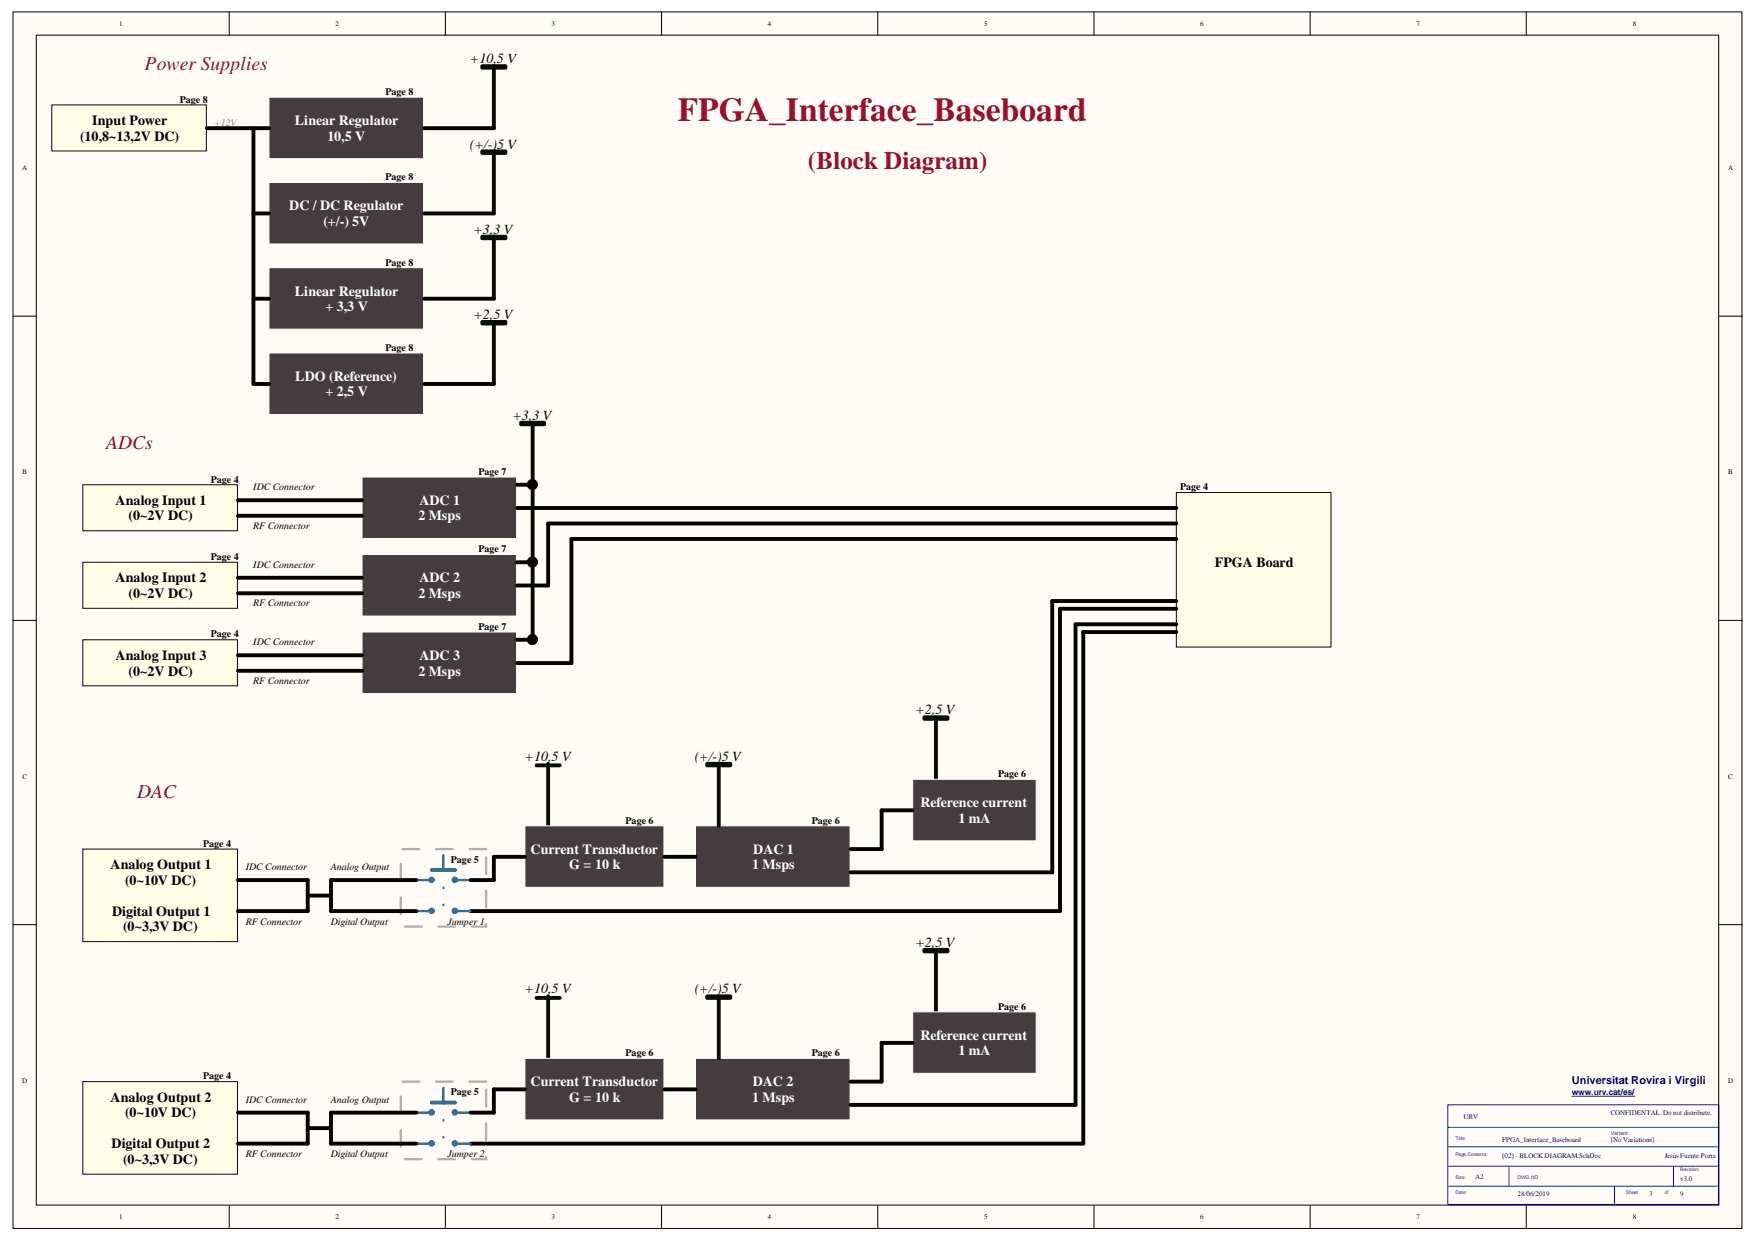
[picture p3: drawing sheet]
<svg xmlns="http://www.w3.org/2000/svg" width="297mm" height="210mm" viewBox="0 0 297 210" stroke-linecap="round" stroke-linejoin="round" font-family="sans-serif">
<g fill="#fffcf8" stroke="#000" stroke-width=".17">
<path d="M2.2 2h292.1v205.4h-292.1z"/>
<path d="M6.1 5.9h284.3v197.6h-284.3z"/>
</g>
<g fill="none" stroke="#000" stroke-width=".17">
<path d="M38.7 2v3.9M75.3 2v3.9M111.8 2v3.9M148.3 2v3.9M184.8 2v3.9M221.4 2v3.9M257.9 2v3.9M2.2 53.4h3.9M290.5 53.4h3.9M2.2 104.8h3.9M290.5 104.8h3.9M2.2 156.1h3.9"/>
<path d="M290.5 156.1h3.9M38.7 203.6v3.9M75.3 203.6v3.9M111.8 203.6v3.9M148.3 203.6v3.9M184.8 203.6v3.9M221.4 203.6v3.9M257.9 203.6v3.9"/>
</g>
<path d="M14 143.4h26.1v15.6h-26.1z" fill="#ffffe8" stroke="#080d02" stroke-width=".17"/>
<path d="M244.6 186.6h45.8v16.8h-45.8zM244.6 190.4h45.9M244.6 196.9h45.9M244.8 193.6h45.7M255 196.9v3.4M282.8 196.9v3.4M244.8 200.3h45.7M272.8 200.3v3.3" fill="none" stroke="#00f" stroke-width=".17"/>
<path d="M198.8 83.2h26.1v26.1h-26.1z" fill="#ffffe8" stroke="#080d02" stroke-width=".17"/>
<path d="M265.6 185.1h10.6" fill="none" stroke="#000080" stroke-width=".17"/>
<path d="M8.8 17.7h26.1v7.8h-26.1z" fill="#ffffe8" stroke="#080d02" stroke-width=".17"/>
<path d="M45.4 16.4h26.2v10.4h-26.2z" fill="#443c3e" stroke="#fff" stroke-width=".17"/>
<path d="M81.5 11.2h3.9M81.5 11.4h3.9M83.4 11.2v10.4" fill="none" stroke="#080d02" stroke-width=".66"/>
<path d="M35 21.6h10.4M71.7 21.6h11.7" fill="none" stroke="#000" stroke-width=".66"/>
<path d="M45.4 30.8h26.2v10.4h-26.2z" fill="#443c3e" stroke="#fff" stroke-width=".17"/>
<path d="M81.5 25.6h3.9M81.5 25.8h3.9M83.4 25.6v10.4" fill="none" stroke="#080d02" stroke-width=".66"/>
<path d="M71.7 36h11.7" fill="none" stroke="#000" stroke-width=".66"/>
<path d="M45.4 45.2h26.2v10.4h-26.2z" fill="#443c3e" stroke="#fff" stroke-width=".17"/>
<path d="M81.5 40h3.9M83.4 40v10.4M81.5 40.2h3.9" fill="none" stroke="#080d02" stroke-width=".66"/>
<path d="M42.8 21.6v43.2M42.8 36h2.6M42.8 50.4h2.6M71.7 50.4h11.7" fill="none" stroke="#000" stroke-width=".66"/>
<path d="M45.4 59.6h26.2v10.4h-26.2z" fill="#443c3e" stroke="#fff" stroke-width=".17"/>
<path d="M81.5 54.4h3.9M81.5 54.6h3.9M83.4 54.4v10.4" fill="none" stroke="#080d02" stroke-width=".66"/>
<path d="M42.8 64.8h2.6M71.7 64.8h11.7" fill="none" stroke="#000" stroke-width=".66"/>
<g fill="#ffffe8" stroke="#080d02" stroke-width=".17">
<path d="M14 81.9h26.1v7.7h-26.1z"/>
<path d="M14 94.9h26.1v7.8h-26.1z"/>
<path d="M14 108h26.1v7.8h-26.1z"/>
</g>
<path d="M61.2 80.5h26.1v10.4h-26.1z" fill="#443c3e" stroke="#fff" stroke-width=".17"/>
<path d="M87.4 85.8h111.4" fill="none" stroke="#000" stroke-width=".66"/>
<path d="M61.2 93.6h26.1v10.4h-26.1z" fill="#443c3e" stroke="#fff" stroke-width=".17"/>
<path d="M87.4 98.9h5.2" fill="none" stroke="#000" stroke-width=".66"/>
<path d="M61.2 106.7h26.1v10.4h-26.1z" fill="#443c3e" stroke="#fff" stroke-width=".17"/>
<path d="M87.4 112h9.1" fill="none" stroke="#000" stroke-width=".66"/>
<path d="M117.5 139.5h26.1v10.3h-26.1z" fill="#443c3e" stroke="#fff" stroke-width=".17"/>
<path d="M40.2 84.5h21M40.2 87.1h21M40.2 97.6h21M198.8 88.4h-106.2v10.5M198.8 91h-102.3v21M40.2 100.2h21M40.2 110.7h21M40.2 113.3h21" fill="none" stroke="#000" stroke-width=".66"/>
<path d="M156.2 121.1h3.9M156.2 121.4h3.9M158.1 121.1v10.5" fill="none" stroke="#080d02" stroke-width=".66"/>
<path d="M154.2 131.6h20.9v10.4h-20.9z" fill="#443c3e" stroke="#fff" stroke-width=".17"/>
<path d="M154.2 136.8h-5.2v6.6h-5.3" fill="none" stroke="#000" stroke-width=".66"/>
<path d="M92.6 129v10.5" fill="none" stroke="#080d02" stroke-width=".66"/>
<path d="M88.7 139.5h23.5v10.3h-23.5z" fill="#443c3e" stroke="#fff" stroke-width=".17"/>
<path d="M90.7 129.2h3.9M119.5 129.2h3.9M119.5 129h3.9M121.4 129v10.5" fill="none" stroke="#080d02" stroke-width=".66"/>
<path d="M40.2 148.6h11.8v5.3h-11.8M52 151.2h3.9M70.3 148.6h-14.4v5.3h14.4M79.5 153.9h99.6M88.7 144.7h-5.3v3.9h-3.9M112.3 144.7h5.2M143.7 147.3h34.1" fill="none" stroke="#000" stroke-width=".66"/>
<path d="M73 146.9h3.9" fill="none" stroke="#0075ad" stroke-width=".66"/>
<path d="M70.3 148.6h2.7M70.3 153.9h2.7M74.9 144.4v2.5M76.9 148.6h2.6M76.9 153.9h2.6" fill="none" stroke="#0075ad" stroke-width=".39"/>
<g fill="#0075ad" stroke="#0075ad" stroke-width=".39">
<circle cx="72.9" cy="148.6" r=".35"/>
<circle cx="76.9" cy="148.6" r=".35"/>
<circle cx="72.9" cy="153.8" r=".35"/>
<circle cx="76.9" cy="153.8" r=".35"/>
</g>
<path d="M82.1 143.4h-14.4v13.1h14.4v-13.1" fill="none" stroke="#b2acb0" stroke-width=".39" stroke-dasharray="2.8 2.8"/>
<path d="M74.9 147v7.6" fill="none" stroke="#0075ad" stroke-width=".39" stroke-dasharray="0 2.8"/>
<path d="M14 182.7h26.1v15.6h-26.1z" fill="#ffffe8" stroke="#080d02" stroke-width=".17"/>
<path d="M117.5 178.7h26.1v10.4h-26.1z" fill="#443c3e" stroke="#fff" stroke-width=".17"/>
<path d="M156.2 160.4h3.9M156.2 160.7h3.9M158.1 160.4v10.5" fill="none" stroke="#080d02" stroke-width=".66"/>
<path d="M154.2 170.9h20.9v10.4h-20.9z" fill="#443c3e" stroke="#fff" stroke-width=".17"/>
<path d="M154.2 176.1h-5.2v6.6h-5.3" fill="none" stroke="#000" stroke-width=".66"/>
<path d="M92.6 168.3v10.4" fill="none" stroke="#080d02" stroke-width=".66"/>
<path d="M88.7 178.7h23.5v10.4h-23.5z" fill="#443c3e" stroke="#fff" stroke-width=".17"/>
<path d="M88 71.4h4M88 71.6h4M90 71.4v36.6M90.7 168.5h3.9M119.5 168.5h3.9M119.5 168.3h3.9M121.4 168.3v10.4" fill="none" stroke="#080d02" stroke-width=".66"/>
<path d="M87.4 81.9h2.6M87.4 94.9h2.6M87.4 108h2.6M198.8 106.7h-15.8v86.4h-103.5M198.8 105.4h-17.1v81.2h-38M198.8 101.5h-21v45.8M198.8 102.8h-19.7v51.1M40.2 187.9h11.8v5.2h-11.8M52 190.5h3.9M70.3 187.9h-14.4v5.2h14.4M88.7 184h-5.3v3.9h-3.9M112.3 184h5.2" fill="none" stroke="#000" stroke-width=".66"/>
<path d="M73 186.2h3.9" fill="none" stroke="#0075ad" stroke-width=".66"/>
<path d="M70.3 187.9h2.7M70.3 193.1h2.7M74.9 183.7v2.5M76.9 187.9h2.6M76.9 193.1h2.6" fill="none" stroke="#0075ad" stroke-width=".39"/>
<g fill="#0075ad" stroke="#0075ad" stroke-width=".39">
<circle cx="72.9" cy="187.8" r=".35"/>
<circle cx="76.9" cy="187.8" r=".35"/>
<circle cx="72.9" cy="193.1" r=".35"/>
<circle cx="76.9" cy="193.1" r=".35"/>
</g>
<path d="M82.1 182.7h-14.4v13h14.4v-13" fill="none" stroke="#b2acb0" stroke-width=".39" stroke-dasharray="2.8 2.8"/>
<path d="M74.9 186.3v7.6" fill="none" stroke="#0075ad" stroke-width=".39" stroke-dasharray="0 2.8"/>
<g fill="#000" stroke="#000" stroke-width=".66">
<circle cx="89.9" cy="94.9" r=".61"/>
<circle cx="89.9" cy="81.8" r=".61"/>
<circle cx="90" cy="108" r=".61"/>
</g>
<text font-size="5.7" fill="#9e0e29" x="114.5" y="20.5">FPGA_Interface_Baseboard</text>
<text font-size="4.2" fill="#9e0e29" x="136.5" y="28.6">(Block Diagram)</text>
<g font-size="3.3" fill="#9e0e29">
<text x="24.4" y="11.7">Power Supplies</text>
<text x="17.9" y="75.9">ADCs</text>
<text x="23.2" y="134.8">DAC</text>
</g>
<g font-size="2.4">
<text x="79.4" y="10.7">+10,5 V</text>
<text x="13.5" y="23.7">(10,8~13,2V DC)</text>
<text x="15.6" y="21.1">Input Power</text>
<text x="79.4" y="25.1">(+/-)5 V</text>
<text x="80" y="39.5">+3,3 V</text>
<text x="80" y="53.8">+2,5 V</text>
<text x="86.6" y="70.9">+3,3 V</text>
<text x="19.5" y="85.3">Analog Input 1</text>
<text x="21.7" y="87.9">(0~2V DC)</text>
<text x="205.3" y="95.7">FPGA Board</text>
<text x="19.5" y="98.4">Analog Input 2</text>
<text x="21.7" y="101">(0~2V DC)</text>
<text x="19.5" y="111.5">Analog Input 3</text>
<text x="21.7" y="114.1">(0~2V DC)</text>
<text x="154.7" y="120.6">+2,5 V</text>
<text x="88.6" y="128.4">+10,5 V</text>
<text x="117.4" y="128.4">(+/-)5 V</text>
<text x="18.7" y="146.8">Analog Output 1</text>
<text x="21.1" y="149.4">(0~10V DC)</text>
<text x="18.9" y="154.6">Digital Output 1</text>
<text x="20.8" y="157.2">(0~3,3V DC)</text>
<text x="154.7" y="159.9">+2,5 V</text>
<text x="88.6" y="167.7">+10,5 V</text>
<text x="117.4" y="167.7">(+/-)5 V</text>
<text x="18.7" y="186.1">Analog Output 2</text>
<text x="21.1" y="188.7">(0~10V DC)</text>
<text x="18.9" y="193.9">Digital Output 2</text>
<text x="20.8" y="196.5">(0~3,3V DC)</text>
</g>
<g font-size="2.4" fill="#fff">
<text x="49.8" y="21.1">Linear Regulator</text>
<text x="55.3" y="23.7">10,5 V</text>
<text x="48.9" y="35.5">DC / DC Regulator</text>
<text x="54.6" y="38.1">(+/-) 5V</text>
<text x="49.8" y="49.9">Linear Regulator</text>
<text x="55" y="52.6">+ 3,3 V</text>
<text x="49.9" y="64.3">LDO (Reference)</text>
<text x="55" y="66.9">+ 2,5 V</text>
<text x="70.7" y="87.9">2 Msps</text>
<text x="70.9" y="85.3">ADC 1</text>
<text x="70.7" y="101">2 Msps</text>
<text x="70.9" y="98.4">ADC 2</text>
<text x="70.9" y="111.5">ADC 3</text>
<text x="70.7" y="114.1">2 Msps</text>
<text x="155.5" y="136.3">Reference current</text>
<text x="162" y="138.9">1 mA</text>
<text x="89.6" y="144.2">Current Transductor</text>
<text x="96.2" y="146.8">G = 10 k</text>
<text x="127.1" y="146.8">1 Msps</text>
<text x="127.3" y="144.2">DAC 1</text>
<text x="155.5" y="175.6">Reference current</text>
<text x="162" y="178.2">1 mA</text>
<text x="89.6" y="183.4">Current Transductor</text>
<text x="127.2" y="183.4">DAC 2</text>
<text x="96.2" y="186.1">G = 10 k</text>
<text x="127.1" y="186.1">1 Msps</text>
</g>
<text font-size="1.9" fill="#000080" x="265.6" y="183">Universitat Rovira i Virgili</text>
<g font-size="1.7">
<text x="30.4" y="17.3">Page 8</text>
<text x="65.1" y="16.1">Page 8</text>
<text x="65.1" y="30.4">Page 8</text>
<text x="65.1" y="44.9">Page 8</text>
<text x="65.1" y="59.2">Page 8</text>
<text x="35.6" y="81.5">Page 4</text>
<text x="42.8" y="82.8">IDC Connector</text>
<text x="80.9" y="80.2">Page 7</text>
<text x="199.4" y="82.8">Page 4</text>
<text x="42.8" y="89.3">RF Connector</text>
<text x="35.6" y="94.6">Page 4</text>
<text x="42.8" y="95.9">IDC Connector</text>
<text x="80.9" y="93.3">Page 7</text>
<text x="35.6" y="107.7">Page 4</text>
<text x="42.8" y="102.4">RF Connector</text>
<text x="80.9" y="106.4">Page 7</text>
<text x="42.8" y="109">IDC Connector</text>
<text x="42.8" y="115.5">RF Connector</text>
<text x="168.6" y="131.2">Page 6</text>
<text x="34.3" y="143.1">Page 4</text>
<text x="105.7" y="139.1">Page 6</text>
<text x="137.2" y="139.1">Page 6</text>
<text x="41.5" y="146.9">IDC Connector</text>
<text x="55.9" y="146.9">Analog Output</text>
<text x="76.2" y="145.7">Page 5</text>
<text x="41.5" y="156.2">RF Connector</text>
<text x="55.9" y="156.2">Digital Output</text>
<text x="75.6" y="156.2">Jumper 1</text>
<text x="168.6" y="170.5">Page 6</text>
<text x="105.7" y="178.4">Page 6</text>
<text x="137.2" y="178.4">Page 6</text>
<text x="34.3" y="182.3">Page 4</text>
<text x="76.2" y="184.9">Page 5</text>
<text x="41.5" y="186.2">IDC Connector</text>
<text x="55.9" y="186.2">Analog Output</text>
<text x="41.5" y="195.4">RF Connector</text>
<text x="55.9" y="195.4">Digital Output</text>
<text x="75.6" y="195.4">Jumper 2</text>
</g>
<text font-size="1.7" fill="#968282" x="36.2" y="21.3">+12V</text>
<text font-size="1.4" fill="#000080" x="265.6" y="185">www.urv.cat/es/</text>
<g font-size="1.2">
<text x="20.1" y="4.4">1</text>
<text x="56.7" y="4.4">2</text>
<text x="93.2" y="4.4">3</text>
<text x="129.7" y="4.4">4</text>
<text x="166.3" y="4.4">5</text>
<text x="202.8" y="4.4">6</text>
<text x="239.3" y="4.4">7</text>
<text x="275.9" y="4.4">8</text>
<text x="3.7" y="28.7">A</text>
<text x="292" y="28.7">A</text>
<text x="3.8" y="80.1">B</text>
<text x="292" y="80.1">B</text>
<text x="3.8" y="131.5">C</text>
<text x="292" y="131.5">C</text>
<text x="3.7" y="182.9">D</text>
<text x="292" y="182.9">D</text>
<text x="20.1" y="205.9">1</text>
<text x="56.7" y="205.9">2</text>
<text x="93.2" y="205.9">3</text>
<text x="129.7" y="205.9">4</text>
<text x="166.3" y="205.9">5</text>
<text x="202.8" y="205.9">6</text>
<text x="239.3" y="205.9">7</text>
<text x="275.9" y="205.9">8</text>
</g>
<g font-size="1.2" fill="#000080">
<text x="247.3" y="188.9">URV</text>
<text x="272.2" y="188.3">CONFIDENTAL. Do not distribute.</text>
<text x="253.8" y="195.5">[02] - BLOCK DIAGRAM.SchDoc</text>
<text x="253.8" y="192.9">FPGA_Interface_Baseboard</text>
<text x="272.2" y="192.9">[No Variations]</text>
<text x="281.3" y="195.5">Jesús Fuente Porta</text>
<text x="249.2" y="199.2">A2</text>
<text x="256.4" y="202">28/06/2019</text>
<text x="278.7" y="202">3</text>
<text x="283.9" y="199.4">v3.0</text>
<text x="283.9" y="202">9</text>
</g>
<text font-size=".9" fill="#00f" x="272.2" y="191.6">Variant:</text>
<g font-size=".8" fill="#00f">
<text x="245.9" y="192.6">Title:</text>
<text x="245.9" y="195.2">Page Contents:</text>
<text x="283.9" y="197.8">Revision:</text>
<text x="245.9" y="199.1">Size:</text>
<text x="245.9" y="201.7">Date:</text>
<text x="256.4" y="199.1">DWG NO</text>
<text x="274.8" y="201.7">Sheet</text>
<text x="281.3" y="201.7">of</text>
</g>
</svg>
